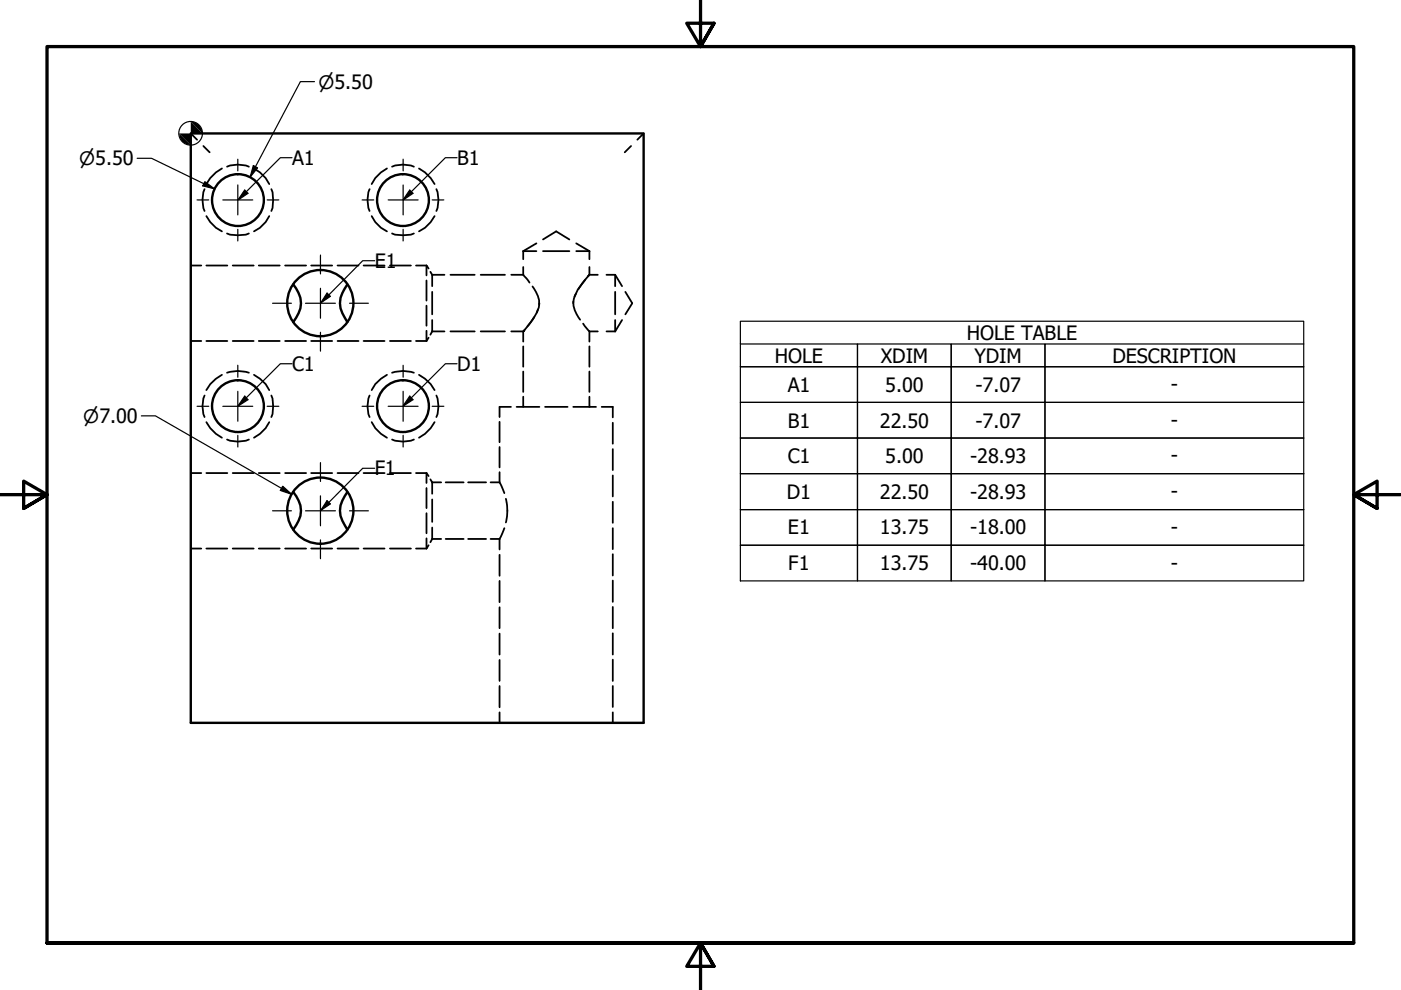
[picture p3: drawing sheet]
<svg xmlns="http://www.w3.org/2000/svg" width="297mm" height="210mm" viewBox="0 0 297 210" stroke-linecap="round" stroke-linejoin="round" font-family="sans-serif">
<!-- layer: Hidden (ANSI) -->
<g fill="none" stroke="#000" stroke-width=".38">
<path d="M40.4 28.3l1.4 1.3M43.1 31l1.3 1.3M47.1 35.7l-1.3 .8-1.2 1.3-.8 1.2M48.1 35.3a6.3 6.3 0 0 1 4.7 0M53.8 35.7l1.3 .8 1.2 1.3 .8 1.2M82 35.7l-1.2 .8-1.2 1.3-.8 1.2M83.1 35.3a6.3 6.3 0 0 1 4.7 0M88.8 35.7l1.3 .8 1.2 1.3 .8 1.2M133.8 31l-1.3 1.3M136.5 28.3l-1.4 1.3M40.4 56.3h2.3M43.4 40.1a6.3 6.3 0 0 0 0 4.6"/>
<path d="M43.8 45.8l.8 1.3 1.2 1.2 1.3 .8M43.8 56.3h4.4M48.1 49.5a7.2 7.2 0 0 0 4.7 0M49.3 56.3h4.5M54.9 56.3h4.4M57.1 45.8l-.8 1.3-1.2 1.2-1.3 .8M57.5 40.1a7.2 7.2 0 0 1 0 4.6M60.5 56.3h4.4M66 56.3h4.4M71.6 56.3h4.4M77.1 56.3h4.4M78.4 40.1a6.3 6.3 0 0 0 0 4.6"/>
<path d="M78.8 45.8l.8 1.3 1.2 1.2 1.2 .8M82.7 56.3h4.4M83.1 49.5a7.2 7.2 0 0 0 4.7 0M88.2 56.3h2.2M90.4 56.3v2.1M90.4 59.5v4.2M90.4 56.3l.5 .6M91.2 57.6l.4 .7M91.6 58.3v2.4M91.6 58.3h2.6M92.1 45.8l-.8 1.3-1.2 1.2-1.3 .8M92.5 40.1a6.3 6.3 0 0 1 0 4.6"/>
<path d="M95.5 58.3h5.1M101.9 58.3h5.2M108.4 58.3h2.5M110.9 58.3l1.4 1.6M110.9 53.2h2.8M110.9 53.2v1.8M110.9 56.6v1.7M113.7 51.6l-2.8 1.6M115.1 53.2h5.6M115.1 50.8l2.8-1.7 2.8 1.7M122.2 53.2h2.8M122.2 51.6l2.8 1.6"/>
<path d="M124 59.3l-1.5 2.1-.7 1.5M124.7 58.6l.2-.3-2.3 3M125 56.6v1.7h1.7M125 53.2v1.8M128.6 58.3h1.8M130.4 58.3v2.4M130.4 58.3l1.5 2.4M40.4 72.3h2.3M43.8 72.3h4.4M47.1 79.5l-1.3 .8-1.2 1.1-.8 1.3M48.1 79a7.2 7.2 0 0 1 4.7 0M49.3 72.3h4.5"/>
<path d="M53.8 79.5l1.3 .8 1.2 1.1 .8 1.3M54.9 72.3h4.4M60.5 72.3h4.4M66 72.3h4.4M71.6 72.3h4.4M77.1 72.3h4.4M82 79.5l-1.2 .8-1.2 1.1-.8 1.3M82.7 72.3h4.4M83.1 79a7.2 7.2 0 0 1 4.7 0M88.2 72.3h2.2M88.8 79.5l1.3 .8 1.2 1.1 .8 1.3M90.4 64.8v4.3"/>
<path d="M90.4 70.1v2.2M90.9 71.6l-.5 .7M91.6 61.9v4.7M91.6 67.9v2.4M91.6 70.3l-.4 .7M91.6 70.3h2.6M95.5 70.3h5.1M101.9 70.3h5.2M108.4 70.3h2.5v2.1M110.9 73.4v4.4M110.9 78.8v4.3M112.9 60.7a5.6 5.6 0 0 1 1.4 3.9"/>
<path d="M113.3 67.2l-2.4 3.1 .3-.3M114 65.6l-.7 1.5-1.5 2.1M114.4 64.3l-.2 .9-.4 1.1M121.5 63.9a6.2 6.2 0 0 0 1.5 3.9M122.1 62.3l-.4 1-.2 1M123.6 68.6l1.4 1.7M125 70.3h1.7M125 70.3v2.1M125 73.4v4.4M125 78.8v4.3M128.6 70.3h1.8M130.4 61.9v4.7"/>
<path d="M130.4 67.9v2.4M131.9 67.9l-1.5 2.4M132.6 61.9l1.4 2.4-1.4 2.3M43.4 83.9a6.1 6.1 0 0 0 0 4.5M43.8 89.5l.8 1.3 1.2 1.2 1.3 .8M48.1 93.2a6.3 6.3 0 0 0 4.7 0M57.1 89.5l-.8 1.3-1.2 1.2-1.3 .8M57.5 83.9a7 7 0 0 1 0 4.5M78.4 83.9a6.1 6.1 0 0 0 0 4.5M78.8 89.5l.8 1.3 1.2 1.2 1.2 .8M83.1 93.2a6.3 6.3 0 0 0 4.7 0M92.1 89.5l-.8 1.3-1.2 1.2-1.3 .8"/>
<path d="M92.5 83.9a6.1 6.1 0 0 1 0 4.5M105.9 89.4v4.4M105.9 94.8v4.3M108.3 86.3h-2.4v2.1M109.5 86.3h4.9M110.9 84.1v2.2M115.6 86.3h4.7M121.5 86.3h4.9M125 84.1v2.2M127.6 86.3h2.3v2.2M129.9 89.6v4.5M129.9 95.2v4.5"/>
<path d="M40.4 116.3h2.3M40.4 100.3h2.3M43.8 116.3h4.4M43.8 100.3h4.4M49.3 116.3h4.5M49.3 100.3h4.5M54.9 116.3h4.4M54.9 100.3h4.4M60.5 116.3h4.4M60.5 100.3h4.4M66 116.3h4.4M66 100.3h4.4"/>
<path d="M71.6 116.3h4.4M71.6 100.3h4.4M77.1 116.3h4.4M77.1 100.3h4.4M82.7 116.3h4.4M82.7 100.3h4.4M88.2 116.3h2.2M88.2 100.3h2.2M90.4 100.3v2.1M90.4 103.5v4.2M90.4 108.8v4.3M90.4 114.1v2.2"/>
<path d="M90.4 100.3l.5 .6M90.9 115.6l-.5 .7M91.2 101.6l.4 .7M91.6 102.3v2.4M91.6 105.9v4.8M91.6 111.9v2.4M91.6 114.3l-.4 .7M91.6 114.3h1.9M91.6 102.3h1.9M94.5 114.3h3.8M94.5 102.3h3.8M99.3 114.3h3.8"/>
<path d="M99.3 102.3h3.8M104 114.3h1.9M104 102.3h1.9M105.9 102.3l1 2.3M105.9 100.1v2.2M105.9 114.3v2.2M105.9 117.6v4.5M106.9 112l-1 2.3M107.3 105.8a10.1 10.1 0 0 1 0 5M129.9 100.8v4.5M129.9 106.4v4.4M129.9 112v4.4"/>
<path d="M129.9 117.5v4.5M105.9 123.2v4.5M105.9 128.7v4.5M105.9 134.3v4.5M105.9 139.9v4.5M129.9 123.1v4.5M129.9 128.7v4.5M129.9 134.3v4.5M129.9 139.9v4.5M105.9 145.5v4.5M105.9 151v2.3M129.9 145.5v4.4"/>
<path d="M129.9 151v2.3"/>
</g>
<!-- layer: Visible (ANSI) -->
<g fill="none" stroke="#000" stroke-width=".51">
<path d="M40.4 28.3h96.1v125h-96.1zM62.2 60.3a5.5 5.5 0 0 1 .6 7l-.6 1M73.7 60.3a5.6 5.6 0 0 0-.6 7l.6 1M62.2 104.3a5.5 5.5 0 0 1 .6 7.1l-.6 .9M73.7 104.3a5.6 5.6 0 0 0-.6 7.1l.6 .9"/>
<circle cx="50.5" cy="42.4" r="5.5"/>
<circle cx="85.4" cy="42.4" r="5.5"/>
<circle cx="67.9" cy="64.3" r="7"/>
<circle cx="50.5" cy="86.1" r="5.5"/>
<circle cx="85.4" cy="86.1" r="5.5"/>
<circle cx="67.9" cy="108.3" r="7"/>
</g>
<!-- layer: Border (ANSI) -->
<path d="M148.5 -.1v10l-2.9-5h5.8l-2.9 5 2.9-5M0 104.9h10l-5-2.9v5.8l5-2.9-5 2.9M297 104.9h-10l5-2.9v5.8l-5-2.9 5 2.9M10 199.9v-190h277v190h-277h277M151.4 204.9l-2.9-5 2.9 5h-5.8l2.9-5v10" fill="none" stroke="#000" stroke-width=".7"/>
<!-- layer: Center Mark (ANSI) -->
<g fill="none" stroke="#000" stroke-width=".25">
<path d="M50.4 33.8v2.4M50.4 39.2v6.4M85.5 33.8v2.4M85.5 39.2v6.4M41.8 42.4h2.5M47.2 42.4h6.4M50.4 48.6v2.5M56.6 42.4h2.5M67.9 54.1v4M76.8 42.4h2.4M82.3 42.4h6.3M85.5 48.6v2.5"/>
<path d="M91.6 42.4h2.5M50.4 77.4v2.6M57.8 64.3h4M64.8 64.3h6.3M67.9 61.1v6.4M67.9 70.5v4M74.1 64.3h4M85.5 77.4v2.6M41.8 86.1h2.5M47.2 86.1h6.4M50.4 83v6.3M50.4 92.3v2.5"/>
<path d="M56.6 86.1h2.5M67.9 98.1v4M76.8 86.1h2.4M82.3 86.1h6.3M85.5 83v6.3M85.5 92.3v2.5M91.6 86.1h2.5M57.8 108.3h4M64.8 108.3h6.3M67.9 105.1v6.4M67.9 114.5v4M74.1 108.3h4"/>
</g>
<!-- layer: Dimension (ANSI) -->
<g fill="none" stroke="#000" stroke-width=".25">
<path d="M66.7 17.3h-3l-10.7 20.3M29.1 33.6h3l13.4 6.4M43.4 38.5l2.1 1.5-2.5-.6zM53.7 35.1l.9 .5-1.6 2zM30 88.2h3l28.8 16.6M59.9 103.1l1.9 1.7-2.4-.8z"/>
<circle cx="40.4" cy="28.3" r="2.51"/>
</g>
<g fill="#000">
<path d="M38 28.3l2.4 2.5a2.39 2.39 0 0 1-2.4-2.5z" fill-rule="evenodd"/>
<path d="M40.4 25.8l2.5 2.5h-4.9l2.4 2.5z" fill-rule="evenodd"/>
<path d="M40.4 25.8a2.49 2.49 0 0 1 2.5 2.5z" fill-rule="evenodd"/>
<path d="M43.4 38.5l2.1 1.5-2.5-.6z" fill-rule="evenodd"/>
<path d="M53.7 35.1l.9 .5-1.6 2z" fill-rule="evenodd"/>
<path d="M59.9 103.1l1.9 1.7-2.4-.8z" fill-rule="evenodd"/>
</g>
<!-- layer: Symbol (ANSI) -->
<g fill="#000">
<path d="M51.9 40.3l.7 .7-2.2 1.4z" fill-rule="evenodd"/>
<path d="M86.9 40.3l.7 .7-2.1 1.4z" fill-rule="evenodd"/>
<path d="M69.3 62.1l.7 .7-2.1 1.5z" fill-rule="evenodd"/>
<path d="M51.9 84l.7 .7-2.2 1.4z" fill-rule="evenodd"/>
<path d="M86.9 84l.7 .7-2.1 1.4z" fill-rule="evenodd"/>
<path d="M69.3 106.1l.7 .7-2.1 1.5z" fill-rule="evenodd"/>
</g>
<g fill="none" stroke="#000" stroke-width=".25">
<path d="M61.9 33.4h-2.5l-8.9 8.9M96.9 33.4h-2.5l-8.9 8.9M50.5 42.3l1.4-2 .7 .7-2 1.3M79.4 55.3h-2.5l-8.8 8.9 1.9-1.4-.7-.7-1.2 2M85.5 42.3l1.4-2 .7 .7-2 1.3M61.9 77.1h-2.5l-8.9 8.9M96.9 77.1h-2.5l-8.9 8.9M157 72.9h24.8v4.9h-24.8h24.8v7.5h-24.8h24.8v7.6h-24.8h24.8v7.5h-24.8h24.8v7.6h-24.8h24.8v7.6h-24.8h24.8v7.6v-7.6h19.9v7.6v-7.6h19.9v7.6v-7.6h54.8h-54.8v-7.6h54.8h-54.8v-7.6h54.8h-54.8v-7.5h54.8h-54.8v-7.6h54.8h-54.8v-7.5h54.8h-54.8v-4.9h54.8M157 68.1h119.4v55.1h-119.4zM181.8 72.9h19.9v4.9h-19.9zM181.8 77.8h19.9v7.5h-19.9zM201.7 72.9h19.9v4.9h-19.9z"/>
<path d="M201.7 77.8h19.9v7.5h-19.9zM50.5 86l1.4-2 .7 .7-2 1.3M79.4 99.3h-2.5l-8.8 8.9 1.9-1.4-.7-.7-1.2 2M85.5 86l1.4-2 .7 .7-2 1.3M181.8 85.3h19.9v7.6h-19.9zM181.8 92.9h19.9v7.5h-19.9zM201.7 85.3h19.9v7.6h-19.9zM201.7 92.9h19.9v7.5h-19.9zM181.8 100.4h19.9v7.6h-19.9zM181.8 108h19.9v7.6h-19.9zM201.7 100.4h19.9v7.6h-19.9zM201.7 108h19.9v7.6h-19.9z"/>
</g>
<g font-size="4.2">
<text x="61.9" y="35">A1</text>
<text x="96.9" y="35">B1</text>
<text x="79.4" y="56.8">E1</text>
<text x="164.3" y="76.9">HOLE</text>
<text x="186.8" y="76.9">XDIM</text>
<text x="205" y="72">HOLE TABLE</text>
<text x="206.6" y="76.9">YDIM</text>
<text x="235.8" y="76.9">DESCRIPTION</text>
<text x="61.9" y="78.6">C1</text>
<text x="96.9" y="78.7">D1</text>
<text x="167" y="83.1">A1</text>
<text x="187.7" y="83.1">5.00</text>
<text x="206.8" y="83.1">-7.07</text>
<text x="248.2" y="82.9">-</text>
<text x="167" y="90.6">B1</text>
<text x="186.6" y="90.6">22.50</text>
<text x="206.8" y="90.6">-7.07</text>
<text x="248.2" y="90.5">-</text>
<text x="79.4" y="100.8">F1</text>
<text x="167" y="98.2">C1</text>
<text x="187.7" y="98.2">5.00</text>
<text x="205.7" y="98.2">-28.93</text>
<text x="248.2" y="98">-</text>
<text x="166.8" y="105.8">D1</text>
<text x="186.6" y="105.8">22.50</text>
<text x="205.7" y="105.8">-28.93</text>
<text x="248.2" y="105.6">-</text>
<text x="167.1" y="113.3">E1</text>
<text x="186.6" y="113.3">13.75</text>
<text x="205.7" y="113.3">-18.00</text>
<text x="248.2" y="113.1">-</text>
<text x="167.1" y="120.9">F1</text>
<text x="186.6" y="120.9">13.75</text>
<text x="205.7" y="120.9">-40.00</text>
<text x="248.2" y="120.7">-</text>
</g>
<g font-size="3.9">
<text x="67.5" y="18.8">⌀5.50</text>
<text x="16.8" y="35">⌀5.50</text>
<text x="17.7" y="89.6">⌀7.00</text>
</g>
</svg>
